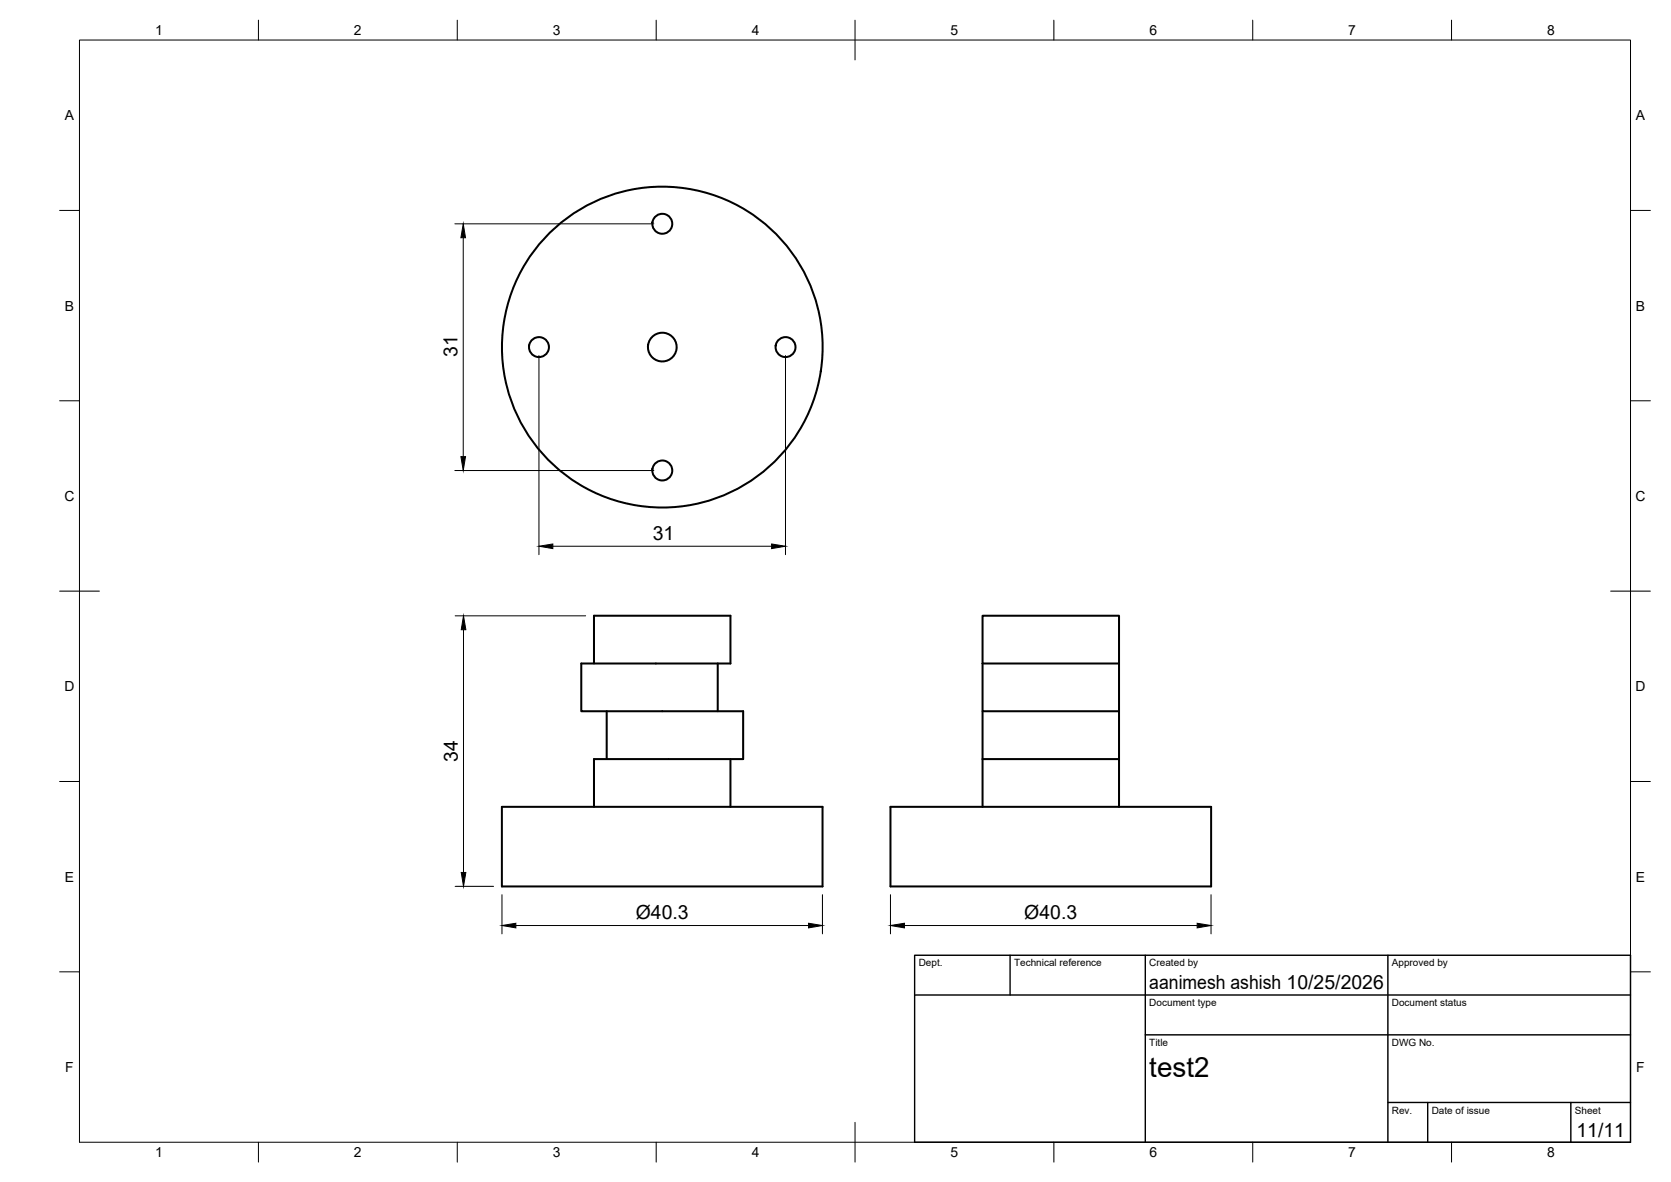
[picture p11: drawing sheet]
<svg xmlns="http://www.w3.org/2000/svg" width="420mm" height="297mm" viewBox="0 0 420 297" stroke-linecap="round" stroke-linejoin="round" font-family="sans-serif">
<!-- layer: Visible -->
<g fill="none" stroke="#000" stroke-width=".51">
<path d="M149.4 166.7v-12h34.3v12h-37.5v12h40.7v12.1h-37.5v12M152.5 178.7v12.1M180.5 166.7v12M247.1 166.7h34.3M247.1 166.7v12h34.3v-12M247.1 166.7v-12h34.3v12M247.1 178.7v24.1M281.4 178.7v24.1M183.7 190.8v12M247.1 190.8h34.3M126.2 202.8h80.6v20h-80.6zM223.9 202.8h80.6v20h-80.6z"/>
<circle cx="166.5" cy="56.2" r="2.51"/>
<circle cx="135.5" cy="87.2" r="2.51"/>
<circle cx="166.5" cy="87.2" r="40.3"/>
<circle cx="166.5" cy="87.2" r="3.6"/>
<circle cx="197.5" cy="87.2" r="2.51"/>
<circle cx="166.5" cy="118.2" r="2.51"/>
</g>
<!-- layer: BORDER -->
<g fill="none" stroke="#000" stroke-width=".25">
<path d="M20 10.1h390v276.9h-390zM65 5.1v5M115 5.1v5M165 5.1v5M215 5.1v10M265 5.1v5M315 5.1v5M365 5.1v5M15 52.9h5M410 52.9h5M15 100.7h5M410 100.7h5"/>
<path d="M15 148.6h10M405 148.6h10M15 196.4h5M410 196.4h5M15 244.2h5M410 244.2h5M65 287v5M115 287v5M165 287v5M215 282.1v9.9M265 287v5M315 287v5"/>
<path d="M365 287v5"/>
</g>
<!-- layer: TITLEBLOCK -->
<path d="M230 240.1h180v46.9h-180zM230 250h180M254 240.1v9.9M288 240.1v46.9M349 240.1v46.9M288 260.1h122M349 277.1h61M359 277.1v9.9M395 277.1v9.9" fill="none" stroke="#000" stroke-width=".36"/>
<!-- layer: FD_Dimensions -->
<g fill="none" stroke="#000" stroke-width=".25">
<path d="M114.4 56.2h50M116.5 59.7v55.1M135.5 89.4v50M197.5 89.4v50M114.4 118.2h50M139 137.3h55M114.4 154.8h32.9M116.5 158.2v61.1M114.4 222.7h9.7M126.2 224.8v9.9M129.7 232.6h73.6M206.8 224.8v9.9"/>
<path d="M223.9 224.8v9.9M227.4 232.6h73.6M304.5 224.8v9.9"/>
</g>
<path d="M116.5 56.2l.6 3.5h-1.2zM115.9 114.8h1.2l-.6 3.4zM135.5 137.3l3.5-.6v1.2zM194 136.7l3.5 .6-3.5 .6zM116.5 154.8l.6 3.4h-1.1zM116 219.3h1.1l-.6 3.4zM126.2 232.6l3.5-.6v1.2zM203.3 232l3.5 .6-3.5 .6zM223.9 232.6l3.5-.6v1.2zM301 232l3.5 .6-3.5 .6z" fill="#000" stroke="#000" stroke-width=".25"/>
<text font-size="7" x="289" y="270.6">test2</text>
<g font-size="4.9">
<text x="115" y="89.6" transform="rotate(-90 115 89.6)">31</text>
<text x="164.1" y="135.8">31</text>
<text x="115.1" y="191.5" transform="rotate(-90 115.1 191.5)">34</text>
<text x="159.9" y="231">Ø40.3</text>
<text x="257.6" y="231">Ø40.3</text>
<text x="289" y="248.5">aanimesh ashish 10/25/2026</text>
<text x="396.4" y="285.7">11/11</text>
</g>
<g font-size="3.5">
<text x="39" y="8.8">1</text>
<text x="89" y="8.8">2</text>
<text x="139" y="8.8">3</text>
<text x="189" y="8.8">4</text>
<text x="239" y="8.8">5</text>
<text x="289" y="8.8">6</text>
<text x="339" y="8.8">7</text>
<text x="389" y="8.8">8</text>
<text x="16.3" y="30.2">A</text>
<text x="411.3" y="30.2">A</text>
<text x="16.3" y="78">B</text>
<text x="411.3" y="78">B</text>
<text x="16.2" y="125.9">C</text>
<text x="411.2" y="125.9">C</text>
<text x="16.2" y="173.7">D</text>
<text x="411.2" y="173.7">D</text>
<text x="16.3" y="221.6">E</text>
<text x="411.3" y="221.6">E</text>
<text x="16.4" y="269.4">F</text>
<text x="411.4" y="269.4">F</text>
<text x="39" y="290.8">1</text>
<text x="89" y="290.8">2</text>
<text x="139" y="290.8">3</text>
<text x="189" y="290.8">4</text>
<text x="239" y="290.8">5</text>
<text x="289" y="290.8">6</text>
<text x="339" y="290.8">7</text>
<text x="389" y="290.8">8</text>
</g>
<g font-size="2.5">
<text x="231" y="242.9">Dept.</text>
<text x="255" y="242.9">Technical reference</text>
<text x="289" y="242.9">Created by</text>
<text x="350" y="242.9">Approved by</text>
<text x="289" y="252.8">Document type</text>
<text x="350" y="252.8">Document status</text>
<text x="289" y="262.9">Title</text>
<text x="350" y="262.9">DWG No.</text>
<text x="350" y="279.9">Rev.</text>
<text x="360" y="279.9">Date of issue</text>
<text x="396" y="279.9">Sheet</text>
</g>
</svg>
